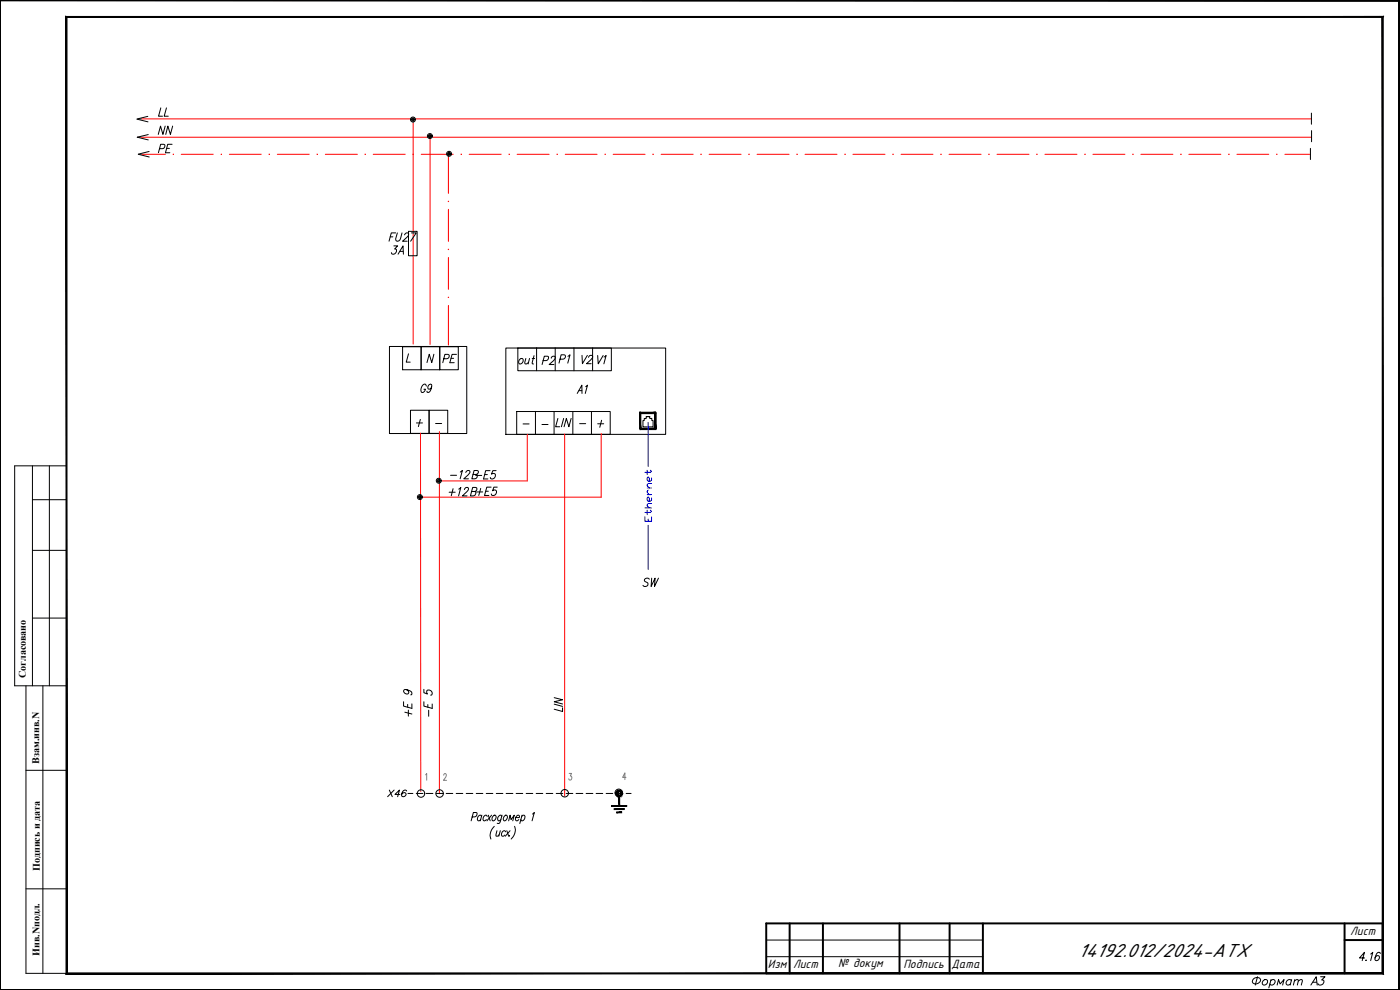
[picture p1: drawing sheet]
<svg xmlns="http://www.w3.org/2000/svg" width="420mm" height="297mm" viewBox="0 0 420 297" stroke-linecap="round" stroke-linejoin="round" font-family="sans-serif">
<!-- layer: 0 -->
<g fill="#000" stroke="#000" stroke-width=".3">
<path d="M0 .2h419.8zM0 .2h419.9z"/>
<path d="M419.8 .2v296.7zM419.9 .2v296.8z"/>
<path d="M185 237.7l.3 .1-.4 .3zM184.9 238.1h.3l.1-.3zM184.9 238.1h.3l-.2 .3zM185.2 238.1l-.2 .3 .3-.1zM185 238.4l.3-.1-.1 .4zM185.3 238.3l-.1 .4 .2-.2zM185.2 238.7l.2-.2 .1 .4zM185.4 238.5l.1 .4 .1-.3zM185.6 238.6l.2 .4-.3-.1zM185.6 238.6l.2 .4v-.3zM185.8 238.7l.4 .2-.4 .1zM185.8 238.7l.4 .2-.1-.3zM186.1 238.6l.4 .1-.3 .2zM186.1 238.6l.4 .1-.2-.2zM186.3 238.5l.3-.1-.1 .3zM186.4 238.3l-.1 .2 .3-.1zM186.4 238.3l.3-.2-.1 .3zM186.4 238.1v.2l.3-.2zM186.6 237.7l.1 .4h-.3zM186.4 237.8v.3l.2-.4zM186.5 237.4l.1 .3-.2 .1zM186.5 237.4l-.2 .2 .1 .2zM186.2 237.2l.3 .2-.2 .2zM186.2 237.2l-.1 .3 .2 .1zM185.8 237.2h.4l-.1 .3zM185.8 237.2v.3h.3zM185.5 237.2h.3v.3zM185.5 237.2l.1 .3h.2zM185.2 237.4l.3-.2 .1 .3zM185.2 237.4l.2 .2 .2-.1zM185.2 237.4l.2 .2-.4 .1zM185 237.7l.4-.1z"/>
<path d="M183.6 241.7v.2l4.5-.2zM183.6 241.9l4.5-.2v.2z"/>
<path d="M184.3 242.6v.3l3-.3zM184.3 242.9l3-.3v.3z"/>
<path d="M185.1 243.6v.3l1.5-.3zM185.1 243.9l1.5-.3v.3z"/>
<path d="M185.7 238.8v3h.3zM185.7 238.8h.3v3z"/>
<path d="M.1 .2l-.1 296.8zM0 .2v296.8z"/>
<path d="M19.8 4.9v287.3l.3-.3zM19.8 4.9l.3 .3v286.7zM19.8 4.9l.3 .3 395-.3zM20.1 5.2l395-.3-.3 .3zM415.1 4.9l-.3 .3 .3 287zM414.8 5.2l.3 287-.3-.3zM19.8 292.2h395.3l-.3-.3zM19.8 292.2l.3-.3h394.7z"/>
<path d="M.1 296.9l419.8 .1zM.1 296.9l419.8 .1z"/>
</g>
<path d="M230 277.1h185v14.9h-185zM237 277.1v14.9M247 277.1v14.9M270 277.1v14.9M285 277.1v14.9M295 277.1v14.9M403.5 277.1v14.9M403.5 282.1h11.5" fill="none" stroke="#000" stroke-width=".59"/>
<path d="M230 282.1h65M230 287h65M230 292h65" fill="none" stroke="#000" stroke-width=".3"/>
<!-- layer: 0 -->
<g fill="none" stroke="#000" stroke-width=".3">
<path d="M393.6 33.9v3.4M393.6 39.2v3.3M393.3 44.5v3.4M122.6 106.2l-.7 2.5h1.2M130.2 106.3l-.6 2.5-.8-2.5-.7 2.5M151.8 104.4h48v25.9h-48zM155.4 104.4h28.1v6.8h-28.1zM9.7 139.8v66M14.8 139.8v66M19.9 139.8h-15.5v66h15.5M125 126.9h1.8M126.2 125.8l-.6 2.2"/>
<path d="M155.1 123.5h28v6.8h-28zM160.7 123.4v6.9M177.5 123.5v6.8M179.4 127.2h1.8M180.6 126.1l-.6 2.1M194 125h1v.5h.6v.7h.4v1.9h-3v-1.9h.3v-.6h.6v-.6h1.1M9.7 149.9h10.2M9.7 165.1h10.2M9.7 185.4h10.2M20 188.8v38.9M7.8 205.8v86.2h12.2M12.9 205.8v86.2"/>
<path d="M7.8 231.1h12.2M124.9 238.1h2M127.9 238.1h2M130.9 238.1h2M133.9 238.1h2M136.9 238.1h2M139.9 238.1h2M142.9 238.1h2M145.9 238.1h2M148.9 238.1h2M151.9 238.1h2M154.9 238.1h2"/>
<path d="M157.9 238.1h2M160.9 238.1h2M163.9 238.1h2M166.9 238.1h2M169.9 238.1h2M172.9 238.1h2M175.9 238.1h2M178.9 238.1h2M181.9 238.1h2M184.9 238.1h2M187.9 238.1h1.5M7.8 266.7h12.2"/>
<path d="M409.5 287.4h-1.5l1.5-1.7-.7 2.5M410 288l-.2 .1h.2M411.4 286.2l.6-.5-.6 2.5M414.2 286.1v-.2l-.5-.2a2.14 2.14 0 0 0-.9 2.4 .8 .8 0 0 0 1.1-.3 .8 .8 0 0 0-.4-1.1l-.8 .7"/>
</g>
<g fill="none" stroke="#f00" stroke-width=".3">
<path d="M41.6 35.7h352M124 35.7v67.5M41.2 41.2h352.4M42 46.3h7.6M54.4 46.3h9.6M68.8 46.3h9.6M83.2 46.3h9.6M97.6 46.3h9.6M112 46.3h9.6M126.4 46.3h9.6M129.1 41v62.4M134.6 46.1v11.9"/>
<path d="M140.8 46.3h9.6M155.2 46.3h9.6M169.6 46.3h9.6M184 46.3h9.6M198.4 46.3h9.6M212.8 46.3h9.6M227.2 46.3h9.6M241.6 46.3h9.6M256 46.3h9.6M270.4 46.3h9.6M284.8 46.3h9.6M299.2 46.3h9.6"/>
<path d="M313.6 46.3h9.6M328 46.3h9.6M342.4 46.3h9.6M356.8 46.3h9.6M371.2 46.3h9.6M385.6 46.3h7.6M134.6 62.8v9.6M134.6 77.2v9.6M134.6 91.6v11.9M126.2 129.9l.1 107.6M131.9 129.5v108.7M158.2 130.3v14"/>
<path d="M169.5 130.2v108.7M180.4 130.1v19.1M126 149.2h54.4M131.6 144.3h26.6"/>
</g>
<g fill="#f00" stroke="#f00" stroke-width=".3">
<path d="M80.8 46.2v.2z"/>
<path d="M109.5 46.3h.2z"/>
<path d="M196 46.2v.2z"/>
<path d="M239.1 46.3h.2z"/>
<path d="M253.5 46.3h.2z"/>
<path d="M282.3 46.3h.2z"/>
<path d="M296.7 46.3h.2z"/>
<path d="M325.5 46.3h.2z"/>
<path d="M354.4 46.2v.2z"/>
<path d="M134.5 89.2h.2z"/>
<path d="M134.5 60.4h.2z"/>
<circle cx="66.4" cy="46.3" r=".07"/>
<circle cx="95.2" cy="46.3" r=".07"/>
<circle cx="124" cy="46.3" r=".07"/>
<circle cx="138.4" cy="46.3" r=".07"/>
<circle cx="152.8" cy="46.3" r=".07"/>
<circle cx="167.2" cy="46.3" r=".07"/>
<circle cx="181.6" cy="46.3" r=".07"/>
<circle cx="210.4" cy="46.3" r=".07"/>
<circle cx="224.8" cy="46.3" r=".07"/>
<circle cx="268" cy="46.3" r=".07"/>
<circle cx="311.2" cy="46.3" r=".07"/>
<circle cx="340" cy="46.3" r=".07"/>
<circle cx="368.8" cy="46.3" r=".07"/>
<circle cx="383.2" cy="46.3" r=".07"/>
</g>
<!-- layer: SYMS -->
<g fill="none" stroke="#000" stroke-width=".3">
<path d="M41.1 35.8l3.3 .8M44.4 34.9l-3.3 .8M41.2 41.2l3.3 .8M41.5 46.3l3.3 .8M44.5 40.4l-3.3 .8M44.7 45.5l-3.2 .8M116.9 104h23.2v26.1h-23.2zM120.8 104h5.6v6.9h-5.6zM126.4 104h5.6v6.9h-5.6zM127.9 115.9l-.1-.5a1.37 1.37 0 0 0-1.4 2v.2a.87 .87 0 0 0 1.3-.8h-.5M129.5 116.1l-.7 .7a.78 .78 0 0 1-.3-1 .78 .78 0 0 1 1-.4v.7a1.64 1.64 0 0 1-1.1 1.7l-.3-.4M123.2 123.1h5.6v6.9h-5.6z"/>
<path d="M128.8 123.1h5.6v6.9h-5.6zM134.8 147.7h1.8M136 146.6l-.6 2.2M137.7 146.8l.6-.6-.7 2.6M139.4 146.9l.5-.7 .7 .3-.2 .7-1.6 1.6h1.4M121.1 210.6v1.3l2.5 .6v-1.3M121.5 213.7l2.1 .5M122 206.9l.7 .8a.75 .75 0 0 1-1.2 .4 .75 .75 0 0 1 0-1.2h.5a1.57 1.57 0 0 1 1.6 1.3l-.3 .3M122.3 211.4v.8M122.6 213v1.9M127.2 210.6v1.3l2.5 .6v-1.3M127.2 206.8v1l1.1 .4-.2-.1a.67 .67 0 0 1 0-.7 .67 .67 0 0 1 .7-.4l.2 .1a.77 .77 0 0 1 .7 .6 .77 .77 0 0 1-.5 .9"/>
<path d="M128.4 211.4v.8M128.7 213.1v1.8M141.7 245.1l1.1-.1 .4-.8-.1-.3-1-.1-.7 2.5M144.5 245l-.1-.3a.93 .93 0 0 0-1 .5 .93 .93 0 0 0 .2 1.1l.7-.4M144.6 244.6l-.5 1.7M146.2 245l-.1-.3a.92 .92 0 0 0-1 .5 .92 .92 0 0 0 .1 1.1l.8-.4M146.6 244.6l.5 1.7M147.5 244.6l-1.4 1.7M148.1 244.7l.2-.1a.88 .88 0 0 1 .6 1 .88 .88 0 0 1-1 .7l-.2-.7zM148.3 247.9a3.5 3.5 0 0 0-1 3.8M149.1 249.2l-.3 1.6 .5 .1 .5-.5M150.2 249.2l-.5 1.7"/>
<path d="M150.6 245l-.1-.2a.85 .85 0 0 0-1.1 .2 .85 .85 0 0 0 .1 1.2l.4 .1 .4-.4M150.7 244.6l-.7 2.3-.4 .2-.4-.1M151.6 244.7l.2-.1a.84 .84 0 0 1 .4 1 .84 .84 0 0 1-1 .6l-.2-.6zM151.7 249.6l-.1-.2a.91 .91 0 0 0-1 .4 .91 .91 0 0 0 .1 1.1l.8-.3M152.1 249.2l.6 1.7M152.7 246.3l.4-1.7 .3 1.3 .9-1.3-.4 1.7M152.9 250.7l-.1 .2 .2-.1M153.1 249.2l-1.5 1.7M154.4 247.9a3.5 3.5 0 0 1-1 3.8M154.8 245.3h1v-.6a.92 .92 0 0 0-1 .5 .92 .92 0 0 0 .2 1.1l.7-.4M156.5 245l.8-.4a.93 .93 0 0 1 .1 1.1 .93 .93 0 0 1-1 .5l-.1-.3M156.7 244.6l-.7 2.5"/>
<path d="M159.8 244.2l.6-.4-.7 2.5"/>
<circle cx="123.9" cy="35.9" r=".74"/>
<circle cx="123.9" cy="35.9" r=".44"/>
<circle cx="123.9" cy="35.9" r=".23"/>
<circle cx="129" cy="40.8" r=".74"/>
<circle cx="129" cy="40.8" r=".44"/>
<circle cx="129" cy="40.8" r=".23"/>
<circle cx="134.8" cy="46.2" r=".74"/>
<circle cx="134.8" cy="46.2" r=".44"/>
<circle cx="134.8" cy="46.2" r=".23"/>
<circle cx="126" cy="149.1" r=".74"/>
<circle cx="126" cy="149.1" r=".44"/>
<circle cx="126" cy="149.1" r=".23"/>
<circle cx="131.7" cy="144.2" r=".74"/>
<circle cx="131.7" cy="144.2" r=".44"/>
<circle cx="131.7" cy="144.2" r=".23"/>
<circle cx="126.3" cy="238.1" r="1.12"/>
<circle cx="131.9" cy="238.1" r="1.12"/>
<circle cx="169.5" cy="238" r="1.12"/>
<circle cx="185.7" cy="237.9" r="1.12"/>
</g>
<!-- layer: LOC -->
<path d="M127.7 232.5l.4-.4v2M133.2 232.6v-.3a.44 .44 0 0 1 .6-.1 .44 .44 0 0 1 .1 .7l-.8 1.2h.9M170.8 232.1h.7l-.3 .7a.56 .56 0 0 1 .4 .8 .56 .56 0 0 1-.9 .2v-.1M187.9 233.2h-1l.6-1.3v2" fill="none" stroke="#808080" stroke-width=".3"/>
<path d="M122.6 69.4h2.6v7.3h-2.6z" fill="none" stroke="#000" stroke-width=".3"/>
<g fill="#000" stroke="#000" stroke-width=".3">
<path d="M191.9 123.8l.4 4.8v-4.8zM191.9 123.8l.4 4.8h-.4z"/>
<path d="M192 124.1h4.8v-.4zM192 123.7h4.8l-4.8 .4z"/>
<path d="M196.5 123.9l.3 4.8v-4.8zM196.5 123.9l.3 4.8h-.3z"/>
<path d="M192.1 128.9h4.7v-.4zM192.1 128.5h4.7l-4.7 .4z"/>
<path d="M196.5 123.9l.3 4.8v-4.8zM196.5 123.9l.3 4.8h-.3z"/>
<circle cx="192.1" cy="123.8" r=".16"/>
<circle cx="196.6" cy="123.9" r=".16"/>
</g>
<g fill="none" stroke="#00f" stroke-width=".3">
<path d="M194.5 126.7v13.3M193.5 155.1v1.3h2v-1.3M193.5 152.4h2M194.2 141.1v1.3M194.2 153.1v1.3M194.2 148.4h1.3M194.2 146.4h1.3M194.5 147.1l-.3 .6 .7 .7M194.5 155.7v.7M194.5 157.6v13.3M195.2 153.1l.3 .3-.3 .3h-1.7M195.2 141.1l.3 .3-.3 .3h-1.7"/>
<path d="M195.5 151.1h-1l-.3 .3v.4l.7 .6M195.5 149.4v.7l-.3 .3h-.7l-.3-.3v-.7l.3-.3 .4 .3v1M195.5 145.1h-1l-.3 .3v.3l.7 .7M195.5 143.4v.6l-.3 .4h-.7l-.3-.4v-.6l.3-.3 .4 .3v1"/>
</g>
<!-- layer: G -->
<path d="M0 .1h419.9v296.9h-419.9z" fill="none" stroke="#000" stroke-width=".3"/>
<text font-size="7.1" x="374.6" y="297.7">Формат А3</text>
<g font-size="6.2">
<text x="161.6" y="110.8">P2</text>
<text x="323.6" y="287.2">14192.012/2024-АТХ</text>
</g>
<g font-size="5.7">
<text x="46.2" y="36">LL</text>
<text x="46.2" y="41.6">NN</text>
<text x="46.2" y="46.9">PE</text>
<text x="115.4" y="73.7">FU27</text>
<text x="116.4" y="77.6">3А</text>
<text x="131.6" y="110.1">PE</text>
<text x="154.5" y="110.4">out</text>
<text x="166.5" y="110.1">P1</text>
<text x="173.6" y="110.4">V2</text>
<text x="178.2" y="110.4">V1</text>
<text x="172.2" y="119.2">A1</text>
<text x="165.5" y="129.1">LIN</text>
<text x="134.1" y="145">-12В</text>
<text x="141.5" y="145">-E5</text>
<text x="141.8" y="149.9">+E5</text>
<text x="191.6" y="177.1">SW</text>
<text x="169.7" y="214.8" transform="rotate(-90 169.7 214.8)">LIN</text>
</g>
<text font-size="5.3" x="115" y="240.2">X46</text>
<g font-size="4">
<text x="405.2" y="280.7">Лист</text>
<text x="230.4" y="290.6">Изм</text>
<text x="238" y="290.6">Лист</text>
<text x="251.5" y="290.2">№ докум</text>
<text x="271.1" y="290.6">Подпись</text>
<text x="285.5" y="290.4">Дата</text>
</g>
<g font-size="3">
<text x="7.7" y="203.4" transform="rotate(-90 7.7 203.4)">Согласовано</text>
<text x="11.8" y="229.2" transform="rotate(-90 11.8 229.2)">Взам.инв.N</text>
<text x="12" y="261.4" transform="rotate(-90 12 261.4)">Подпись и дата</text>
<text x="11.8" y="286.8" transform="rotate(-90 11.8 286.8)">Инв.Nподл.</text>
</g>
<g font-size="2.6">
<text x="129.5" y="128.4">-</text>
<text x="155.6" y="128.4">-</text>
<text x="161.6" y="128.8">-</text>
<text x="172.9" y="128.4">-</text>
</g>
</svg>
